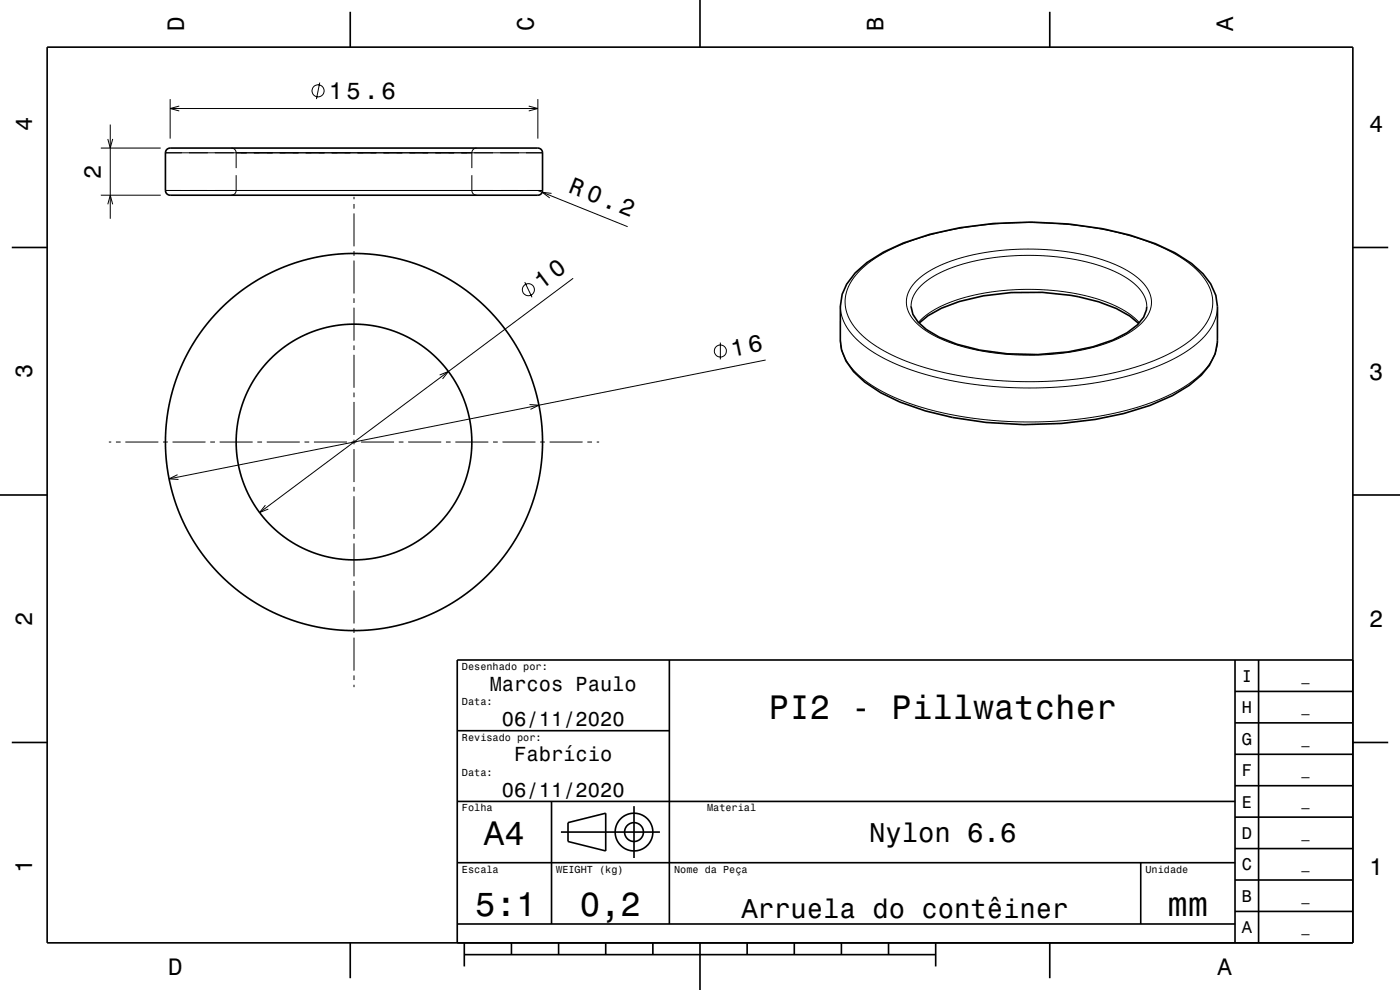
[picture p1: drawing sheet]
<svg xmlns="http://www.w3.org/2000/svg" width="297mm" height="210mm" viewBox="0 0 297 210" stroke-linecap="round" stroke-linejoin="round" font-family="sans-serif">
<g fill="none" stroke="#000" stroke-width=".21">
<path d="M67.8 17.5l-.7 3.5M21.4 31.4h12.7M22.9 29.5l.5 1.9 .5-1.9M23.4 26.4v20M35.1 32.4h80M36.1 21v8.4M36.1 23h78M38 22.5l-1.9 .5 1.9 .5M49.1 31.4l.5 .2 .5 .6v3.5M50.1 37.2l-.1 3.5-.4 .6-.5 .1M100.1 37.2v3.5l.5 .5 .5 .2M101.1 31.4l-.7 .3-.2 .4-.1 3.6"/>
<path d="M112.2 22.5l1.9 .5-1.9 .5M114.1 21v8.4M21.4 41.4h12.7M22.9 43.3l.5-1.9 .5 1.9M35.1 40.4h80M75.1 41.8v.5M75.1 43.3v1M75.1 45.3v7M75.1 53.3v1M75.1 55.3v7M111.3 59.8l1.6 3.3M114.1 40.4l19.1 7.7"/>
<path d="M117 41l-2-.2 1.6 1.2M121.6 59l-66.5 49.7M182.5 57.3l3.2-2.5 4.2-2.3 4.8-1.9 6.4-1.7 6-1 6.9-.6h7.2l6.4 .4 6.4 1 6.4 1.5 5 1.8 4.3 2.1 3.5 2.5 2.4 2.6 .8 1.4 .6 1.6 .3 1.4-.1 1.4-.5 1.9-.9 1.8-1.4 1.8-1.8 1.6-2 1.5-2.6 1.5-3.1 1.4-3.1 1.1-3.7 1-3.8 .9-7.5 1.1-4.5 .3-4.2 .1-4.8-.2-4.4-.3-7.9-1.3-3.7-.9-3.5-1.1-3-1.2-2.7-1.2-2.6-1.6-2.1-1.6-1.7-1.7-1.3-1.8-.8-1.8-.3-1.9 .1-1.9 .6-1.8 1.1-1.8zM194.3 59.7l2.1-1.7 2.7-1.5 3.5-1.4 3.6-1 3.9-.7 4.1-.4 4.5-.2 5 .3 4.1 .5 4.3 1 3.8 1.2 3 1.5 2.5 1.7 1.6 1.7 1 1.9 .2 1 .1 1.1-.3 1.1-.6 1.2-.8 1.1-1.3 1.2-3.1 2.1-3.8 1.5-4.7 1.3-5.8 .9-5.3 .2-5.7-.2-5.2-.7-5.1-1.4-4.4-1.8-3.1-2.1-1.1-1-.9-1.3-.6-1.1-.2-1.3 .1-1.2 .3-1.2 .7-1.2zM75.1 63.3v1M75.1 65.3v7M75.1 73.3v1M75.1 75.3v7M93.3 79.5l1.8-.7-1.2 1.6M152.8 72.7v3.5M162.4 76.4l-126.5 25.2M178.3 72.1l.2 1.8 .6 1.7 .9 1.5 1.2 1.6 1.6 1.5 1.9 1.4 2.3 1.4 2.7 1.3 5.9 2.1 7 1.7 7.6 1 7.5 .4 7.9-.3 7.7-.9 6.8-1.6 6.1-2.1 2.9-1.3 2.4-1.4 2-1.5 1.7-1.5 1.3-1.6 1-1.6 .6-1.7 .2-1.7"/>
<path d="M178.3 64.9l.1 1.5 .6 1.9 1 1.6 1.4 1.8 1.8 1.5 1.9 1.4 2.2 1.3 2.7 1.3 5.8 2.1 7 1.6 7.4 1 7.7 .4 8-.3 7.6-1 6.9-1.5 3.2-1.1 2.9-1.1 2.9-1.4 2.2-1.3 1.9-1.4 1.8-1.6 1.4-1.8 .8-1.4 .6-1.8 .2-1.5M193.3 64.9l.1-1.2 .4-.9 .6-1.1 .9-1 2.4-1.9 3-1.5 3.9-1.4 4.4-1 5.1-.6 4.5-.1 4.4 .2 4.8 .6 4.6 1.1 3.5 1.2 3.2 1.7 2.3 1.9 .8 .9 .6 1.2 .4 1.1 .1 .9M194.8 68.4l1.6-1.5 2.1-1.3 2.7-1.3 2.9-1 3-.8 4.2-.7 3.2-.3 3.9-.1 3.5 .1 3.9 .4 3.5 .6 3.4 .9 2.7 1 2.6 1.2 2 1.3 1.7 1.6M23.1 93.8h.5M24.6 93.8h1M26.6 93.8h7M34.6 93.8h1M36.6 93.8h7M44.6 93.8h1M46.6 93.8h7M54.6 93.8h1M56.6 93.8h7"/>
<path d="M64.6 93.8h1M66.6 93.8h7M74.6 93.8h1M75.1 83.3v1M75.1 85.3v7M75.1 93.3v1M75.1 95.3v7M76.6 93.8h7M84.6 93.8h1M86.6 93.8h7M94.6 93.8h1M96.6 93.8h7"/>
<path d="M104.6 93.8h1M106.6 93.8h7M112.3 85.8l2 .2-1.8 .8M114.6 93.8h1M116.6 93.8h7M124.6 93.8h1M126.6 93.8h.5M37.7 100.7l-1.8 .9 2 .1M56.3 107.2l-1.2 1.5 1.8-.7M75.1 103.3v1M75.1 105.3v7M75.1 113.3v1"/>
<path d="M75.1 115.3v7M75.1 123.3v1M75.1 125.3v7M75.1 133.3v1M75.1 135.3v7M75.1 143.3v1M75.1 145.3v.5"/>
<circle cx="67.5" cy="19.3" r="1.28"/>
<circle cx="112.1" cy="61.5" r="1.28"/>
<circle cx="152.8" cy="74.5" r="1.28"/>
</g>
<g fill="none" stroke="#000" stroke-width=".35">
<path d="M10 10h277v190h-277zM74.3 2.5v7.5M148.5 0v10M222.7 2.5v7.5M35.4 31.7l.7-.3h78.1l.6 .3 .3 .7v8.1l-.3 .6-.7 .3h-78.1l-.6-.3-.3-.7v-8zM2.5 52.5h7.5M181.4 57.9l2.5-2.2a46.3 46.3 0 0 1 19.7-7.4 85.1 85.1 0 0 1 36.1 1.6l5.4 1.8 4.2 1.9 3.5 2.3a11.9 11.9 0 0 1 5.5 9.2v7.2a10.2 10.2 0 0 1-3.5 7.3l-2.5 2.1a48.3 48.3 0 0 1-20 7.3 86.2 86.2 0 0 1-36-1.8l-5.4-1.9-4.1-2-3.4-2.3a11.6 11.6 0 0 1-5.1-8.9v-7.2l.4-2.5 .9-2.1zM287 52.5h7.5M193.3 64.9l.4 1.8 1 1.6 1.8 1.6 2.7 1.6a46.2 46.2 0 0 0 21 3.7 39.4 39.4 0 0 0 18.9-4.6l2.2-1.7 1.3-1.6 .6-1.6 .1-.7M195 68.6l1.9-1.6 2.8-1.6a49.5 49.5 0 0 1 27.4-2.8 33 33 0 0 1 12.6 4.4l1.9 1.6M0 105h10M287 105h10"/>
<path d="M142 140v56M262 140v60M267 140v60M287 140h-190v60M2.5 157.5h7.5M97 155h45M262 153.3h25M262 146.7h25M287 157.5h7.5M97 170h165M117 170v26M119 176.5h21"/>
<path d="M120.5 174.5l8-2v8l-8-2zM134.5 171v11M262 173.3h25M262 166.7h25M262 160h25M97 196h165M97 183h165M242 183v13M262 193.3h25M262 186.7h25M262 180h25M74.3 200v7.5"/>
<path d="M98.5 202.5h100M98.5 200v5M108.5 200v2.5M118.5 200v2.5M128.5 200v2.5M138.5 200v2.5M148.5 200v10M158.5 200v2.5M168.5 200v2.5M178.5 200v2.5M188.5 200v2.5M198.5 200v5"/>
<path d="M222.7 200v7.5"/>
<circle cx="75.1" cy="93.8" r="25"/>
<circle cx="75.1" cy="93.8" r="40"/>
<circle cx="134.5" cy="176.5" r="2"/>
<circle cx="134.5" cy="176.5" r="4"/>
</g>
<g font-size="7.2">
<text x="163.1" y="152.6">PI2 - Pillwatcher</text>
<text x="102.7" y="179.3">A4</text>
<text x="100.8" y="194.3">5:1</text>
<text x="123" y="194.3">0,2</text>
<text x="247.7" y="194.3">mm</text>
</g>
<g font-size="5.8">
<text x="184.4" y="178.6">Nylon 6.6</text>
<text x="157.3" y="194.6">Arruela do contêiner</text>
</g>
<g font-size="5">
<text x="39" y="6.5" transform="rotate(-90 39 6.5)">D</text>
<text x="113.2" y="6.5" transform="rotate(-90 113.2 6.5)">C</text>
<text x="187.4" y="6.5" transform="rotate(-90 187.4 6.5)">B</text>
<text x="261.6" y="6.5" transform="rotate(-90 261.6 6.5)">A</text>
<text x="69.8" y="21">15.6</text>
<text x="6.8" y="27.8" transform="rotate(-90 6.8 27.8)">4</text>
<text x="290.5" y="28.1">4</text>
<text x="21.4" y="37.9" transform="rotate(-90 21.4 37.9)">2</text>
<text x="120.4" y="40.8" transform="rotate(22 120.4 40.8)">R 0.2</text>
<text x="115" y="61.5" transform="rotate(-37 115 61.5)">10</text>
<text x="155.4" y="75.7" transform="rotate(-12 155.4 75.7)">16</text>
<text x="6.8" y="80.3" transform="rotate(-90 6.8 80.3)">3</text>
<text x="290.5" y="80.6">3</text>
<text x="6.8" y="132.8" transform="rotate(-90 6.8 132.8)">2</text>
<text x="290.5" y="133.1">2</text>
<text x="6.8" y="185.3" transform="rotate(-90 6.8 185.3)">1</text>
<text x="290.5" y="185.6">1</text>
<text x="35.7" y="206.8">D</text>
<text x="258.3" y="206.8">A</text>
</g>
<g font-size="4.3">
<text x="103.9" y="146.5">Marcos Paulo</text>
<text x="106.5" y="154">06/11/2020</text>
<text x="109.1" y="161.5">Fabrício</text>
<text x="106.5" y="169">06/11/2020</text>
</g>
<g font-size="3.6">
<text x="263.4" y="144.6">I</text>
<text x="263.4" y="151.3">H</text>
<text x="263.4" y="158">G</text>
<text x="263.4" y="164.6">F</text>
<text x="263.4" y="171.3">E</text>
<text x="263.4" y="178">D</text>
<text x="263.4" y="184.6">C</text>
<text x="263.4" y="191.3">B</text>
<text x="263.4" y="198">A</text>
</g>
<g font-size="2.9">
<text x="276.1" y="144.4">_</text>
<text x="276.1" y="151">_</text>
<text x="276.1" y="157.7">_</text>
<text x="276.1" y="164.4">_</text>
<text x="276.1" y="171">_</text>
<text x="276.1" y="177.7">_</text>
<text x="276.1" y="184.4">_</text>
<text x="276.1" y="191.1">_</text>
<text x="276.1" y="197.7">_</text>
</g>
<g font-size="2.2">
<text x="98" y="142.1">Desenhado por:</text>
<text x="98" y="149.6">Data:</text>
<text x="98" y="157.1">Revisado por:</text>
<text x="98" y="164.6">Data:</text>
<text x="98" y="172.1">Folha</text>
<text x="150" y="172.1">Material</text>
<text x="98" y="185.1">Escala</text>
<text x="118" y="185.1">WEIGHT (kg)</text>
<text x="143" y="185.1">Nome da Peça</text>
<text x="243" y="185.1">Unidade</text>
</g>
</svg>
